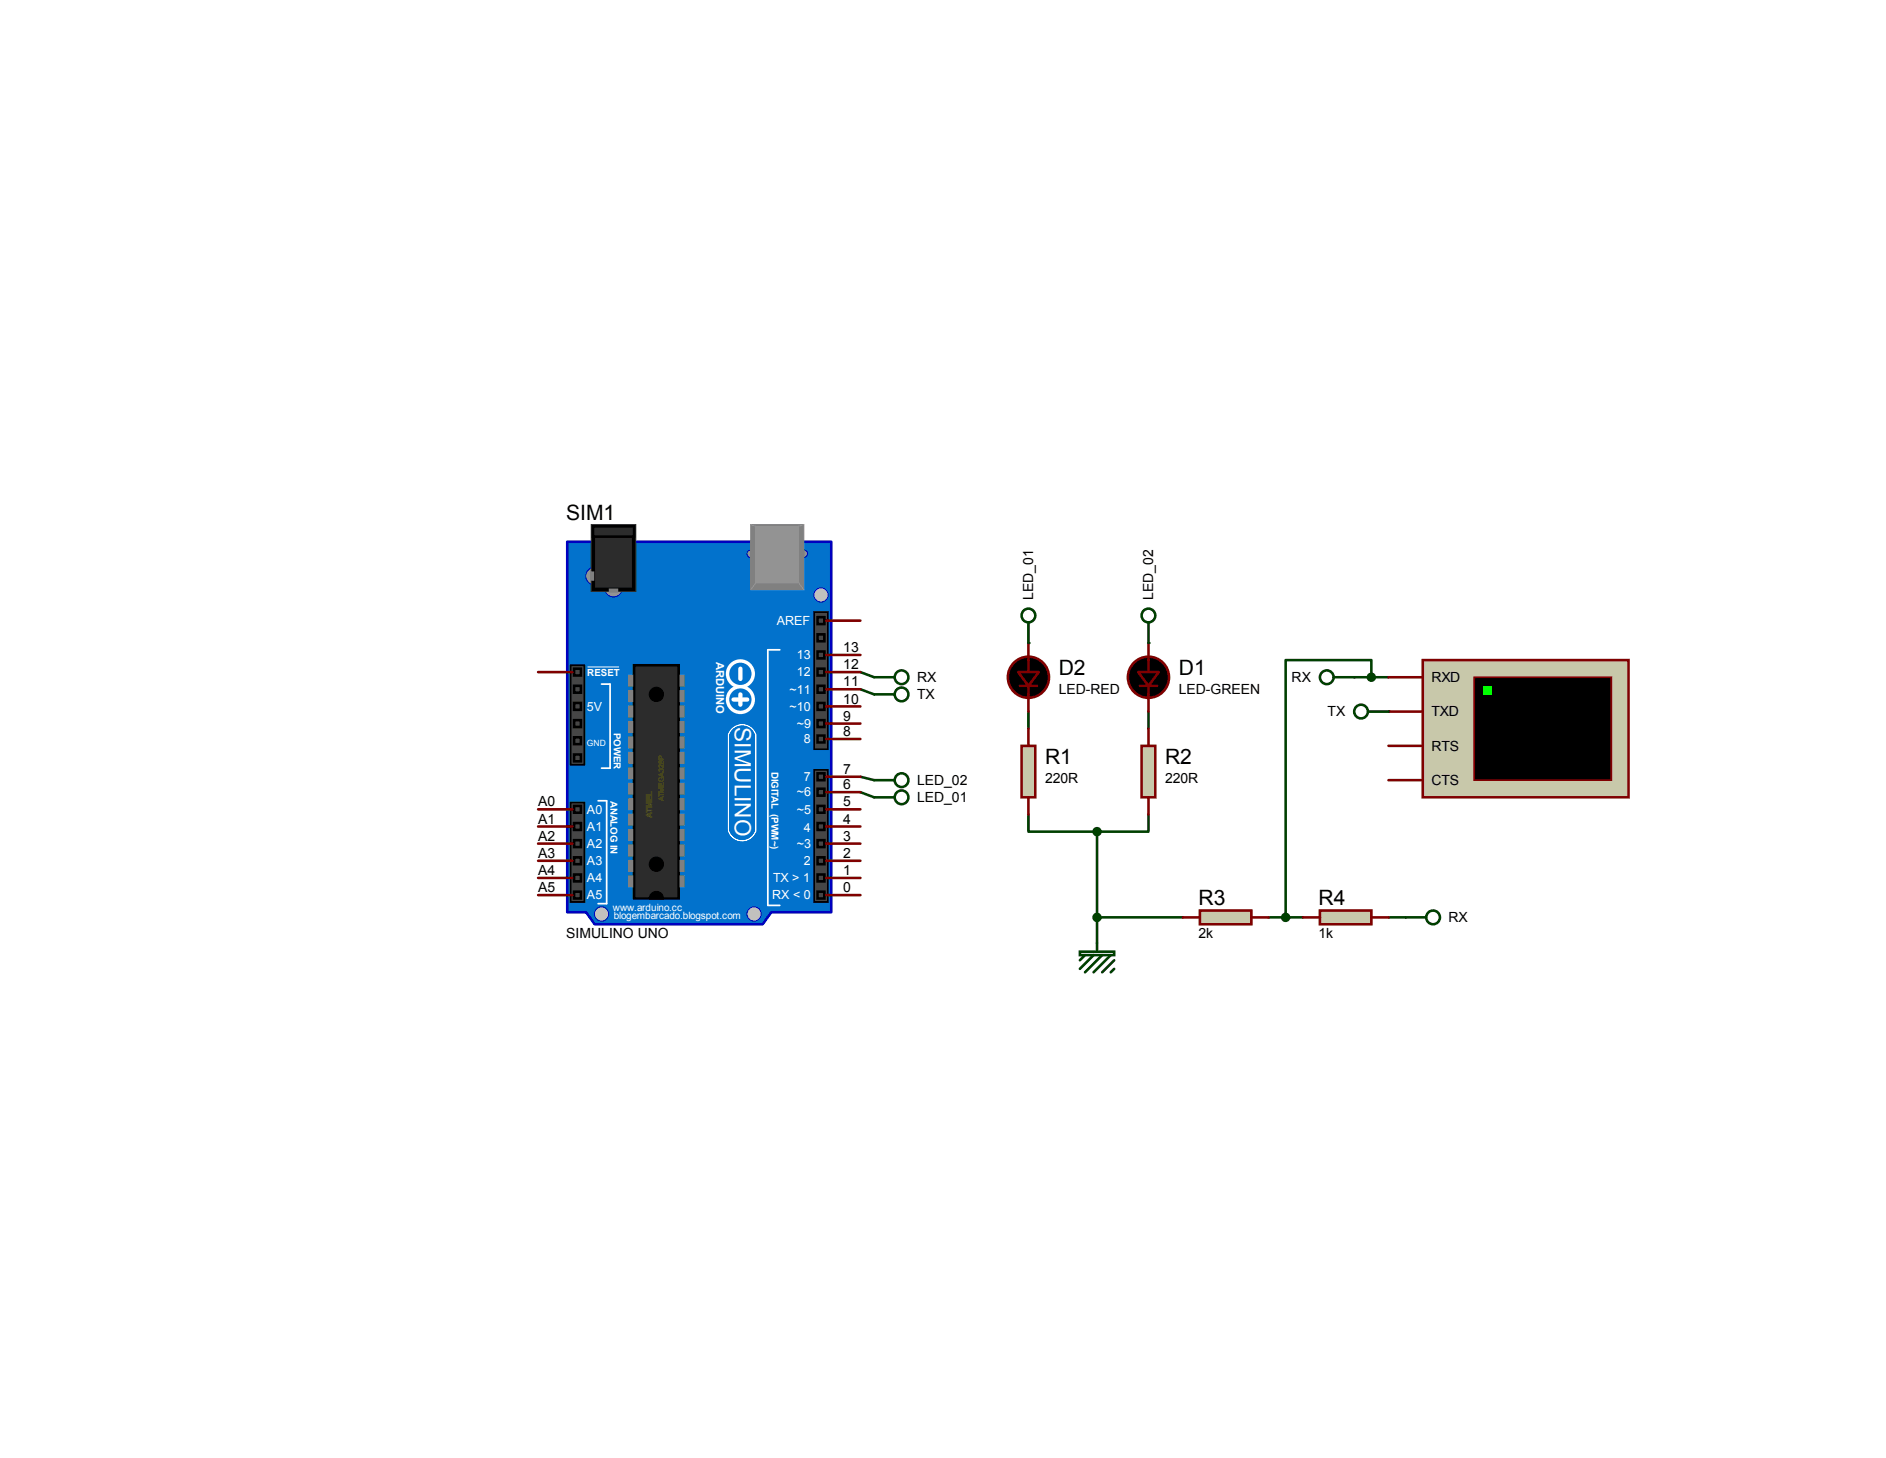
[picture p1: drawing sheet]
<svg xmlns="http://www.w3.org/2000/svg" width="279mm" height="216mm" viewBox="0 0 279 216" stroke-linecap="round" stroke-linejoin="round" font-family="sans-serif">
<g fill="#004000">
<circle cx="205.7" cy="105.4" r=".19"/>
<circle cx="152.4" cy="95.2" r=".19"/>
<circle cx="170.1" cy="95.2" r=".19"/>
</g>
<g fill="none" stroke="#004000" stroke-width=".38">
<path d="M127.5 99.5l2 .8M127.5 115l2 .5M127.5 117.3l2 .8M127.5 102.1l2 .7M152.4 105.4v2.5M170.1 105.4v2.5M200.6 100.3h5.1M203.2 100.3v-2.6h-12.7v38.1M152.4 120.6v2.5h10.1M162.5 135.8h12.7M162.5 123.1v16.6M170.1 120.6v2.5h-7.6"/>
<path d="M187.9 135.8h5.1M205.7 135.8h2.5"/>
</g>
<path d="M84 80.2h39.1v54.9h-8.8l-1.3 1.8h-24.9l-1.3-1.8h-2.8z" fill="#0272cc" stroke="#0000c0" stroke-width=".38"/>
<path d="M115.5 96.2h-1.8v37.9h1.8M88.6 118.6h1.3v15.2M90.4 101.3v12.4" fill="none" stroke="#fff" stroke-width=".25"/>
<g fill="#0272cc" stroke="#fff" stroke-width=".15">
<circle cx="109.9" cy="109.4" r="2.12"/>
<circle cx="109.9" cy="122.4" r="2.12"/>
</g>
<path d="M107.7 108.9h4.5v14h-4.5z" fill="#0272cc" stroke="#0272cc" stroke-width=".38"/>
<path d="M107.9 108.7v14.4M112 108.7v14.4" fill="none" stroke="#fff" stroke-width=".15"/>
<path d="M107.9 107.9l-.5 1.3M112 107.9l.5 1.3M107.4 122.4l.8 2.5M112.5 122.4l-.5 1.8" fill="none" stroke="#0272cc" stroke-width=".38"/>
<g fill="#0272cc" stroke="#fff" stroke-width=".51">
<circle cx="109.7" cy="99.8" r="1.91"/>
<circle cx="109.7" cy="103.6" r="1.91"/>
</g>
<path d="M109.7 99v1.5M108.7 103.6h2M109.7 102.8v1.6" fill="none" stroke="#fff" stroke-width=".63"/>
<path d="M89.1 101.3h1.3M89.1 113.7h1.3M88.6 133.8h1.3" fill="none" stroke="#fff" stroke-width=".25"/>
<path d="M87.1 98.8h4.6" fill="none" stroke="#fff" stroke-width=".15"/>
<g fill="#c0c0c0" stroke="#0000c0" stroke-width=".15">
<circle cx="111.7" cy="135.3" r="1.06"/>
<circle cx="89.1" cy="135.3" r="1.06"/>
<circle cx="121.6" cy="88.1" r="1.06"/>
</g>
<g fill="#464646" stroke="#000" stroke-width=".25">
<path d="M84.5 98.5h2.1v14.7h-2.1z"/>
<path d="M84.5 118.8h2.1v14.8h-2.1z"/>
<path d="M120.6 90.6h2v20.4h-2z"/>
<path d="M120.6 114h2v19.6h-2z"/>
</g>
<path d="M93.9 98.5h6.6v34.6h-6.6z" fill="#2c2c2c" stroke="#000" stroke-width=".38"/>
<g fill="#000" stroke="#000" stroke-width=".15">
<circle cx="97.2" cy="102.8" r="1.06"/>
<circle cx="97.2" cy="128" r="1.06"/>
<circle cx="97.2" cy="133.1" r="1.06"/>
</g>
<path d="M93.7 133.8h7.1" fill="none" stroke="#0272cc" stroke-width="1.1"/>
<g fill="#939393" stroke="#0000c0" stroke-width=".15">
<circle cx="119.1" cy="82" r=".55"/>
<circle cx="111.2" cy="82" r=".55"/>
</g>
<path d="M111.2 77.7h7.9v9.6h-7.9z" fill="#808080" stroke="#808080" stroke-width=".15"/>
<path d="M112 77.9h6.3v8.4h-6.3z" fill="#939393" stroke="#939393" stroke-width=".15"/>
<path d="M111.3 77.7l.7 .2M119.1 77.7l-.8 .2M112 86.3l-.8 1M118.3 86.3l.8 1" fill="none" stroke="#939393" stroke-width=".15"/>
<g fill="#939393" stroke="#0000c0" stroke-width=".15">
<circle cx="90.9" cy="87.1" r="1.31"/>
<circle cx="88.1" cy="85.3" r="1.31"/>
</g>
<path d="M87.6 77.7h6.6v9.9h-6.6z" fill="#000" stroke="#2c2c2c" stroke-width=".15"/>
<g fill="#808080" stroke="#808080" stroke-width=".38">
<path d="M90.4 87.3h1v.3h-1z"/>
<path d="M87.6 84.8h.2v1h-.2z"/>
</g>
<path d="M88.3 78.4h5.1v8.4h-5.1z" fill="#2c2c2c" stroke="#2c2c2c" stroke-width=".38"/>
<path d="M87.8 77.9h6.1v1.6h-6.1z" fill="#2c2c2c" stroke="#000" stroke-width=".38"/>
<g fill="#808080" stroke="#808080" stroke-width=".25">
<path d="M100.8 100h.5v1.6h-.5z"/>
<path d="M100.8 102.3h.5v1.5h-.5z"/>
<path d="M100.8 104.6h.5v1.5h-.5z"/>
<path d="M100.8 106.9h.5v1.5h-.5z"/>
<path d="M100.8 109.2h.5v1.5h-.5z"/>
<path d="M100.8 111.5h.5v1.5h-.5z"/>
<path d="M100.8 113.7h.5v1.6h-.5z"/>
<path d="M100.8 116h.5v1.6h-.5z"/>
<path d="M100.8 118.3h.5v1.5h-.5z"/>
<path d="M100.8 120.6h.5v1.5h-.5z"/>
<path d="M100.8 122.9h.5v1.5h-.5z"/>
<path d="M100.8 125.2h.5v1.5h-.5z"/>
<path d="M100.8 127.5h.5v1.5h-.5z"/>
<path d="M100.8 129.8h.5v1.5h-.5z"/>
<path d="M93.2 100h.5v1.6h-.5z"/>
<path d="M93.2 102.3h.5v1.5h-.5z"/>
<path d="M93.2 104.6h.5v1.5h-.5z"/>
<path d="M93.2 106.9h.5v1.5h-.5z"/>
<path d="M93.2 109.2h.5v1.5h-.5z"/>
<path d="M93.2 111.5h.5v1.5h-.5z"/>
<path d="M93.2 113.7h.5v1.6h-.5z"/>
<path d="M93.2 116h.5v1.6h-.5z"/>
<path d="M93.2 118.3h.5v1.5h-.5z"/>
<path d="M93.2 120.6h.5v1.5h-.5z"/>
<path d="M93.2 122.9h.5v1.5h-.5z"/>
<path d="M93.2 125.2h.5v1.5h-.5z"/>
<path d="M93.2 127.5h.5v1.5h-.5z"/>
<path d="M93.2 129.8h.5v1.5h-.5z"/>
</g>
<g fill="#464646" stroke="#000" stroke-width=".38">
<path d="M85 101.6h1.1v1h-1.1z"/>
<path d="M85 106.6h1.1v1.1h-1.1z"/>
<path d="M85 111.7h1.1v1h-1.1z"/>
<path d="M85 119.3h1.1v1.1h-1.1z"/>
<path d="M85 121.9h1.1v1h-1.1z"/>
<path d="M85 124.4h1.1v1h-1.1z"/>
<path d="M85 127h1.1v1h-1.1z"/>
<path d="M85 129.5h1.1v1h-1.1z"/>
<path d="M85 132h1.1v1.1h-1.1z"/>
<path d="M85 109.2h1.1v1h-1.1z"/>
<path d="M85 104.1h1.1v1h-1.1z"/>
<path d="M85 99h1.1v1h-1.1z"/>
<path d="M121.1 91.4h1v1h-1z"/>
<path d="M121.1 96.5h1v1h-1z"/>
<path d="M121.1 99h1v1h-1z"/>
<path d="M121.1 101.6h1v1h-1z"/>
<path d="M121.1 104.1h1v1h-1z"/>
<path d="M121.1 106.6h1v1.1h-1z"/>
<path d="M121.1 93.9h1v1.1h-1z"/>
<path d="M121.1 114.5h1v1h-1z"/>
<path d="M121.1 116.8h1v1h-1z"/>
<path d="M121.1 119.3h1v1.1h-1z"/>
<path d="M121.1 121.9h1v1h-1z"/>
<path d="M121.1 124.4h1v1h-1z"/>
<path d="M121.1 127h1v1h-1z"/>
<path d="M121.1 129.5h1v1h-1z"/>
<path d="M121.1 132h1v1.1h-1z"/>
<path d="M121.1 108.9h1v1h-1z"/>
</g>
<g fill="none" stroke="#800000" stroke-width=".38">
<path d="M79.7 99.5h5.1M122.4 99.5h5.1M122.4 97h5.1M122.4 91.9h5.1M79.7 119.8h5.1M122.4 119.8h5.1M122.4 117.3h5.1M122.4 115h5.1M122.4 109.4h5.1M122.4 107.1h5.1M122.4 104.6h5.1M122.4 102.1h5.1"/>
<path d="M79.7 132.5h5.1M79.7 130h5.1M79.7 127.5h5.1M79.7 124.9h5.1M79.7 122.4h5.1M122.4 132.5h5.1M122.4 130h5.1M122.4 127.5h5.1M122.4 124.9h5.1M122.4 122.4h5.1"/>
</g>
<path d="M210.8 97.7h30.5v20.4h-30.5z" fill="#c8c8aa" stroke="#800000" stroke-width=".38"/>
<path d="M218.4 100.3h20.3v15.2h-20.3z" fill="#000" stroke="#800000" stroke-width=".25"/>
<path d="M219.7 101.6h1.2v1.2h-1.2z" fill="#0f0"/>
<path d="M152.4 95.2v4.3M170.1 95.2v4.3M151.1 101.6h2.5M152.4 101.6v3.8M168.9 101.6h2.5M170.1 101.6v3.8M205.7 100.3h5.1M205.7 110.4h5.1M205.7 105.4h5.1M205.7 115.5h5.1" fill="none" stroke="#800000" stroke-width=".38"/>
<g fill="none" stroke="#004000" stroke-width=".38">
<path d="M152.4 92.2v3M170.1 92.2v3M129.5 100.3h3M129.5 102.8h3M197.6 100.3h3M202.6 105.4h3.1"/>
<circle cx="152.4" cy="91.1" r="1.02"/>
<circle cx="170.1" cy="91.1" r="1.02"/>
<circle cx="133.6" cy="102.8" r="1.02"/>
<circle cx="133.6" cy="100.3" r="1.02"/>
<circle cx="196.6" cy="100.3" r="1.02"/>
<circle cx="201.6" cy="105.4" r="1.02"/>
</g>
<g fill="#000" stroke="#800000" stroke-width=".38">
<path d="M150.8 99.5h3.1l-1.5 2.1zM168.6 99.5h3.1l-1.6 2.1z"/>
<circle cx="152.4" cy="100.3" r="3"/>
<circle cx="170.1" cy="100.3" r="3"/>
</g>
<path d="M151.3 110.4h2.1v7.7h-2.1z" fill="#c8c8aa" stroke="#800000" stroke-width=".38"/>
<path d="M152.4 107.9v2.5M152.4 118.1v2.5" fill="none" stroke="#800000" stroke-width=".38"/>
<path d="M169.1 110.4h2.1v7.7h-2.1z" fill="#c8c8aa" stroke="#800000" stroke-width=".38"/>
<path d="M170.1 107.9v2.5M170.1 118.1v2.5" fill="none" stroke="#800000" stroke-width=".38"/>
<g fill="none" stroke="#004000" stroke-width=".38">
<path d="M129.5 115.5h3M129.5 118.1h3M162.5 139.7v1.2M160 140.9h5.1v.5h-5.1zM160.7 141.4l-.7 .8M162 141.4l-2 2.1M163.3 141.4l-2.6 2.6M164.5 141.4l-2.5 2.6M165.1 142.2l-1.8 1.8M165.1 143.5l-.6 .5"/>
<circle cx="133.6" cy="118.1" r="1.02"/>
<circle cx="133.6" cy="115.5" r="1.02"/>
</g>
<circle cx="162.5" cy="123.1" r=".51" fill="#004000" stroke="#004000" stroke-width=".38"/>
<path d="M177.8 134.8h7.6v2.1h-7.6z" fill="#c8c8aa" stroke="#800000" stroke-width=".38"/>
<path d="M175.2 135.8h2.6M185.4 135.8h2.5" fill="none" stroke="#800000" stroke-width=".38"/>
<path d="M195.5 134.8h7.7v2.1h-7.7z" fill="#c8c8aa" stroke="#800000" stroke-width=".38"/>
<path d="M193 135.8h2.5M203.2 135.8h2.5" fill="none" stroke="#800000" stroke-width=".38"/>
<g fill="#004000" stroke="#004000" stroke-width=".38">
<circle cx="190.5" cy="135.8" r=".51"/>
<circle cx="203.2" cy="100.3" r=".51"/>
<circle cx="162.5" cy="135.8" r=".51"/>
</g>
<g fill="none" stroke="#004000" stroke-width=".38">
<path d="M208.2 135.8h3.1"/>
<circle cx="212.3" cy="135.8" r="1.02"/>
</g>
<text font-size="3.3" fill="#fff" x="108.8" y="107.7" transform="rotate(90 108.8 107.7)">SIMULINO</text>
<g font-size="3.1">
<text x="83.9" y="77">SIM1</text>
<text x="156.9" y="99.9">D2</text>
<text x="174.6" y="99.9">D1</text>
<text x="154.8" y="113.1">R1</text>
<text x="172.6" y="113.1">R2</text>
<text x="177.6" y="133.9">R3</text>
<text x="195.3" y="133.9">R4</text>
</g>
<g font-size="2.1">
<text x="153" y="88.9" transform="rotate(-90 153 88.9)">LED_01</text>
<text x="170.8" y="88.9" transform="rotate(-90 170.8 88.9)">LED_02</text>
<text x="124.9" y="101.6">11</text>
<text x="124.9" y="99.1">12</text>
<text x="124.9" y="96.6">13</text>
<text x="135.9" y="101">RX</text>
<text x="191.3" y="101">RX</text>
<text x="212.1" y="101">RXD</text>
<text x="124.9" y="106.7">9</text>
<text x="124.9" y="104.2">10</text>
<text x="135.9" y="103.5">TX</text>
<text x="156.8" y="102.8">LED-RED</text>
<text x="174.6" y="102.8">LED-GREEN</text>
<text x="196.7" y="106.1">TX</text>
<text x="212.1" y="106.1">TXD</text>
<text x="124.9" y="109">8</text>
<text x="212.1" y="111.2">RTS</text>
<text x="79.7" y="119.4">A0</text>
<text x="124.9" y="119.4">5</text>
<text x="124.9" y="116.9">6</text>
<text x="124.9" y="114.6">7</text>
<text x="135.9" y="116.2">LED_02</text>
<text x="135.9" y="118.8">LED_01</text>
<text x="154.8" y="116">220R</text>
<text x="172.6" y="116">220R</text>
<text x="212.1" y="116.2">CTS</text>
<text x="79.7" y="124.5">A2</text>
<text x="79.7" y="122">A1</text>
<text x="124.9" y="124.5">3</text>
<text x="124.9" y="122">4</text>
<text x="79.7" y="129.6">A4</text>
<text x="79.7" y="127">A3</text>
<text x="124.9" y="129.6">1</text>
<text x="124.9" y="127">2</text>
<text x="79.7" y="132.1">A5</text>
<text x="124.9" y="132.1">0</text>
<text x="214.6" y="136.6">RX</text>
<text x="83.9" y="138.9">SIMULINO UNO</text>
<text x="177.5" y="138.9">2k</text>
<text x="195.3" y="138.9">1k</text>
</g>
<g font-size="1.9" fill="#fff">
<text x="115.1" y="92.5">AREF</text>
<text x="118" y="97.6">13</text>
<text x="118" y="100.2">12</text>
<text x="87" y="105.2">5V</text>
<text x="117" y="102.7">~11</text>
<text x="117" y="105.2">~10</text>
<text x="118" y="107.8">~9</text>
<text x="119.1" y="110.1">8</text>
<text x="118" y="117.9">~6</text>
<text x="119.1" y="115.7">7</text>
<text x="87" y="120.5">A0</text>
<text x="87" y="123">A1</text>
<text x="87" y="125.6">A2</text>
<text x="118" y="120.5">~5</text>
<text x="118" y="125.6">~3</text>
<text x="119.1" y="123.3">4</text>
<text x="87" y="128.1">A3</text>
<text x="87" y="130.6">A4</text>
<text x="114.5" y="130.6">TX &gt; 1</text>
<text x="119.1" y="128.1">2</text>
<text x="87" y="133.2">A5</text>
<text x="114.4" y="133.2">RX &lt; 0</text>
</g>
<text font-size="1.6" fill="#fff" x="106.1" y="98" transform="rotate(90 106.1 98)">ARDUINO</text>
<g font-size="1.5" fill="#fff">
<text x="90.8" y="134.9">www.arduino.cc</text>
<text x="90.9" y="136.1">blogembarcado.blogspot.com</text>
</g>
<g font-size="1.4" fill="#fff">
<text x="87" y="100.1">RESET</text>
<text x="90.9" y="108.5" transform="rotate(90 90.9 108.5)">POWER</text>
<text x="90.4" y="118.6" transform="rotate(90 90.4 118.6)">ANALOG IN</text>
<text x="114.3" y="114.3" transform="rotate(90 114.3 114.3)">DIGITAL (PWM~)</text>
</g>
<text font-size="1.3" fill="#fff" x="86.9" y="110.4">GND</text>
<text font-size="1.2" fill="#808000" x="96.6" y="121.2" transform="rotate(-90 96.6 121.2)">ATMEL</text>
<text font-size="1.1" fill="#808000" x="98.3" y="118.7" transform="rotate(-90 98.3 118.7)">ATMEGA328P</text>
</svg>
